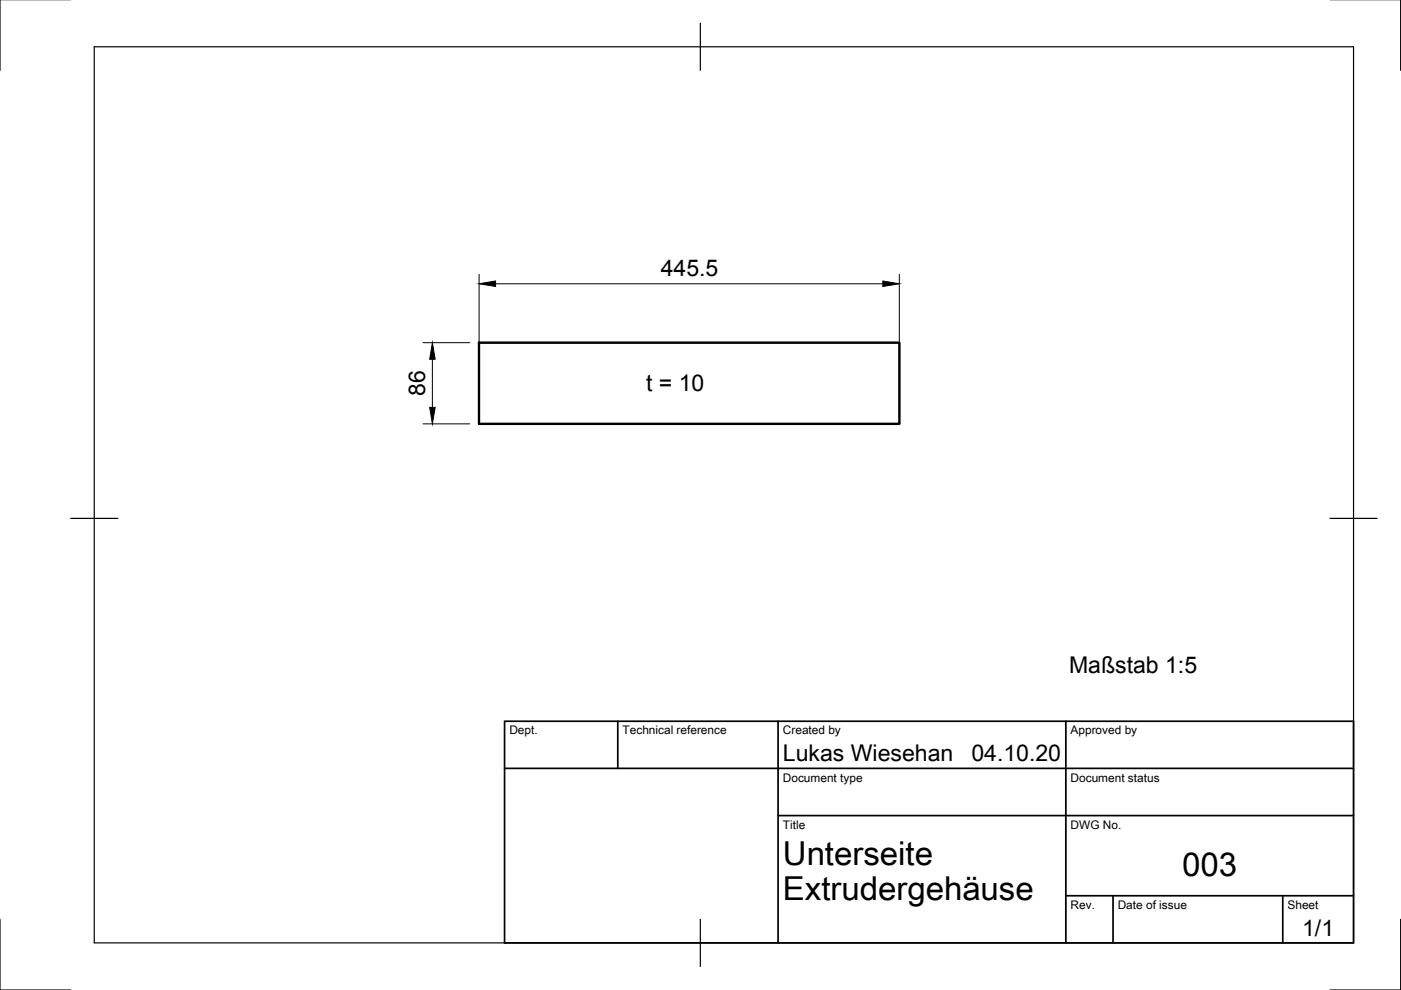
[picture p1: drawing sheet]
<svg xmlns="http://www.w3.org/2000/svg" width="297mm" height="210mm" viewBox="0 0 297 210" stroke-linecap="round" stroke-linejoin="round" font-family="sans-serif">
<!-- layer: Sichtbar -->
<path d="M101.6 72.7h89.1v17.2h-89.1z" fill="none" stroke="#000" stroke-width=".51"/>
<!-- layer: Border -->
<path d="M0 -.1v15M297 -.1v15M20 9.9h267v190h-267zM148.5 4.9v10M15 109.9h10M282 109.9h10M0 194.9v15h15M148.5 194.9v10M297 194.9v15h-15" fill="none" stroke="#000" stroke-width=".25"/>
<!-- layer: TitleBlock -->
<path d="M107 152.9h180v47h-180zM131 152.9v10M165 152.9v47M226 152.9v47M107 162.9h180M165 172.9h122M226 189.9h61M236 189.9v10M272 189.9v10" fill="none" stroke="#000" stroke-width=".36"/>
<!-- layer: Dimensions -->
<path d="M101.6 58.2v29.7M190.7 58.2v29.7M89.7 72.7h9.9M91.7 76.2v10.2M105.1 60.2h82.1M89.7 89.9h9.9" fill="none" stroke="#000" stroke-width=".21"/>
<path d="M101.6 60.2l3.5-.6v1.1zM187.2 59.6l3.5 .6-3.5 .5zM91.7 72.7l.6 3.5h-1.2zM91.1 86.4h1.2l-.6 3.5z" fill="#000" stroke="#000" stroke-width=".21"/>
<g font-size="7">
<text x="166" y="183.4">Unterseite</text>
<text x="250.7" y="185.8">003</text>
<text x="166" y="190.9">Extrudergehäuse</text>
</g>
<g font-size="4.9">
<text x="140.1" y="58.6">445.5</text>
<text x="90.1" y="84" transform="rotate(-90 90.1 84)">86</text>
<text x="137" y="82.9">t = 10</text>
<text x="226.7" y="142.7">Maßstab 1:5</text>
<text x="166" y="161.4">Lukas Wiesehan</text>
<text x="206" y="161.4">04.10.20</text>
<text x="276.1" y="198.5">1/1</text>
</g>
<g font-size="2.5">
<text x="108" y="155.7">Dept.</text>
<text x="132" y="155.7">Technical reference</text>
<text x="166" y="155.7">Created by</text>
<text x="227" y="155.7">Approved by</text>
<text x="166" y="165.7">Document type</text>
<text x="227" y="165.7">Document status</text>
<text x="166" y="175.7">Title</text>
<text x="227" y="175.7">DWG No.</text>
<text x="227" y="192.7">Rev.</text>
<text x="237" y="192.7">Date of issue</text>
<text x="273" y="192.7">Sheet</text>
</g>
</svg>
